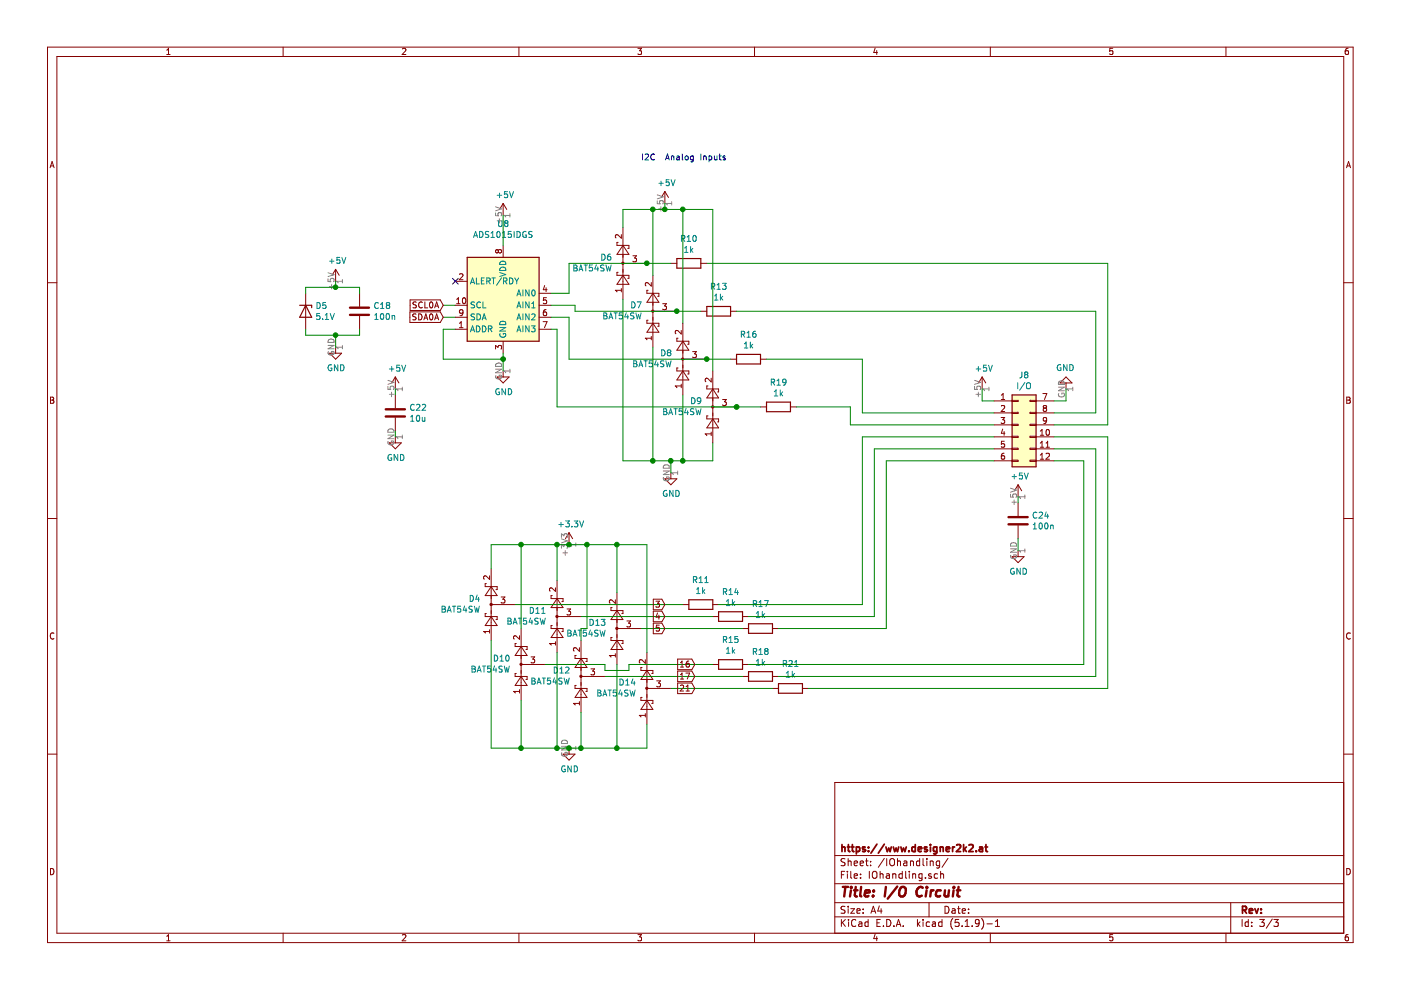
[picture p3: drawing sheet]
EESchema Schematic File Version 4
EELAYER 30 0
EELAYER END
$Descr A4 11693 8268
encoding utf-8
Sheet 3 3
Title "I/O Circuit"
Date ""
Rev ""
Comp "https://www.designer2k2.at"
Comment1 ""
Comment2 ""
Comment3 ""
Comment4 ""
$EndDescr
$Comp
L Analog_ADC:ADS1015IDGS U?
U 1 1
P 4200 2550
AR Path="/603482D0" Ref="U?"  Part="1" 
AR Path="/6033C90F/603482D0" Ref="U8"  Part="1" 
F 0 "U8" H 4200 3231 50  0000 C CNN
F 1 "ADS1015IDGS" H 4200 3140 50  0000 C CNN
F 2 "Package_SO:TSSOP-10_3x3mm_P0.5mm" H 4200 2050 50  0001 C CNN
F 3 "http://www.ti.com/lit/ds/symlink/ads1015.pdf" H 4150 1650 50  0001 C CNN
F 4 "C193969" H 4200 2550 50  0001 C CNN "JLCPCB"
	1    4200 2550
	-1   0    0    -1  
$EndComp
$Comp
L power:GND #PWR?
U 1 1
P 4200 3100
AR Path="/603482D6" Ref="#PWR?"  Part="1" 
AR Path="/6033C90F/603482D6" Ref="#PWR065"  Part="1" 
F 0 "#PWR065" H 4200 2850 50  0001 C CNN
F 1 "GND" H 4205 2927 50  0000 C CNN
F 2 "" H 4200 3100 50  0001 C CNN
F 3 "" H 4200 3100 50  0001 C CNN
	1    4200 3100
	1    0    0    -1  
$EndComp
Wire Wire Line
	4200 3100 4200 3000
Wire Wire Line
	4200 3000 3700 3000
Wire Wire Line
	3700 3000 3700 2750
Wire Wire Line
	3700 2750 3800 2750
Connection ~ 4200 3000
Wire Wire Line
	4200 3000 4200 2950
$Comp
L power:+5V #PWR?
U 1 1
P 4200 1800
AR Path="/603482E2" Ref="#PWR?"  Part="1" 
AR Path="/6033C90F/603482E2" Ref="#PWR064"  Part="1" 
F 0 "#PWR064" H 4200 1650 50  0001 C CNN
F 1 "+5V" H 4215 1973 50  0000 C CNN
F 2 "" H 4200 1800 50  0001 C CNN
F 3 "" H 4200 1800 50  0001 C CNN
	1    4200 1800
	1    0    0    -1  
$EndComp
Wire Wire Line
	4200 1800 4200 2050
Wire Wire Line
	3800 2650 3700 2650
Wire Wire Line
	3700 2550 3800 2550
NoConn ~ 3800 2350
$Comp
L Device:C C?
U 1 1
P 3000 2600
AR Path="/603482EF" Ref="C?"  Part="1" 
AR Path="/6033C90F/603482EF" Ref="C18"  Part="1" 
F 0 "C18" H 3115 2646 50  0000 L CNN
F 1 "100n" H 3115 2555 50  0000 L CNN
F 2 "Capacitor_SMD:C_0603_1608Metric" H 3038 2450 50  0001 C CNN
F 3 "~" H 3000 2600 50  0001 C CNN
F 4 "C14663" H 3000 2600 50  0001 C CNN "JLCPCB"
	1    3000 2600
	1    0    0    -1  
$EndComp
$Comp
L power:GND #PWR?
U 1 1
P 2800 2900
AR Path="/603482F5" Ref="#PWR?"  Part="1" 
AR Path="/6033C90F/603482F5" Ref="#PWR061"  Part="1" 
F 0 "#PWR061" H 2800 2650 50  0001 C CNN
F 1 "GND" H 2805 2727 50  0000 C CNN
F 2 "" H 2800 2900 50  0001 C CNN
F 3 "" H 2800 2900 50  0001 C CNN
	1    2800 2900
	1    0    0    -1  
$EndComp
Wire Wire Line
	3000 2400 3000 2450
Wire Wire Line
	3000 2750 3000 2800
$Comp
L power:+5V #PWR?
U 1 1
P 2800 2350
AR Path="/603482FD" Ref="#PWR?"  Part="1" 
AR Path="/6033C90F/603482FD" Ref="#PWR060"  Part="1" 
F 0 "#PWR060" H 2800 2200 50  0001 C CNN
F 1 "+5V" H 2815 2523 50  0000 C CNN
F 2 "" H 2800 2350 50  0001 C CNN
F 3 "" H 2800 2350 50  0001 C CNN
	1    2800 2350
	1    0    0    -1  
$EndComp
$Comp
L Diode:BAT54SW D?
U 1 1
P 5200 2200
AR Path="/60348304" Ref="D?"  Part="1" 
AR Path="/6033C90F/60348304" Ref="D6"  Part="1" 
F 0 "D6" V 5246 2287 50  0000 L CNN
F 1 "BAT54SW" V 5155 2287 50  0000 L CNN
F 2 "Package_TO_SOT_SMD:SOT-323_SC-70" H 5275 2325 50  0001 L CNN
F 3 "https://assets.nexperia.com/documents/data-sheet/BAT54W_SER.pdf" H 5080 2200 50  0001 C CNN
F 4 "C78260" H 5200 2200 50  0001 C CNN "JLCPCB"
	1    5200 2200
	0    -1   -1   0   
$EndComp
$Comp
L Device:D_Zener D?
U 1 1
P 2550 2600
AR Path="/6034830B" Ref="D?"  Part="1" 
AR Path="/6033C90F/6034830B" Ref="D5"  Part="1" 
F 0 "D5" V 2504 2680 50  0000 L CNN
F 1 "5.1V" V 2595 2680 50  0000 L CNN
F 2 "Diode_SMD:D_SOD-323" H 2550 2600 50  0001 C CNN
F 3 "~" H 2550 2600 50  0001 C CNN
F 4 "C85392" V 2550 2600 50  0001 C CNN "JLCPCB"
	1    2550 2600
	0    1    1    0   
$EndComp
Wire Wire Line
	3000 2400 2800 2400
Wire Wire Line
	2550 2400 2550 2450
Wire Wire Line
	2800 2350 2800 2400
Connection ~ 2800 2400
Wire Wire Line
	2800 2400 2550 2400
Wire Wire Line
	3000 2800 2800 2800
Wire Wire Line
	2550 2800 2550 2750
Wire Wire Line
	2800 2900 2800 2800
Connection ~ 2800 2800
Wire Wire Line
	2800 2800 2550 2800
Wire Wire Line
	4600 2450 4750 2450
Wire Wire Line
	4750 2450 4750 2200
Wire Wire Line
	4750 2200 5400 2200
Wire Wire Line
	5600 2200 5400 2200
Connection ~ 5400 2200
$Comp
L Diode:BAT54SW D?
U 1 1
P 5450 2600
AR Path="/603620FF" Ref="D?"  Part="1" 
AR Path="/6033C90F/603620FF" Ref="D7"  Part="1" 
F 0 "D7" V 5496 2687 50  0000 L CNN
F 1 "BAT54SW" V 5405 2687 50  0000 L CNN
F 2 "Package_TO_SOT_SMD:SOT-323_SC-70" H 5525 2725 50  0001 L CNN
F 3 "https://assets.nexperia.com/documents/data-sheet/BAT54W_SER.pdf" H 5330 2600 50  0001 C CNN
F 4 "C78260" H 5450 2600 50  0001 C CNN "JLCPCB"
	1    5450 2600
	0    -1   -1   0   
$EndComp
Wire Wire Line
	5850 2600 5650 2600
Connection ~ 5650 2600
$Comp
L Diode:BAT54SW D?
U 1 1
P 5700 3000
AR Path="/6036572C" Ref="D?"  Part="1" 
AR Path="/6033C90F/6036572C" Ref="D8"  Part="1" 
F 0 "D8" V 5746 3087 50  0000 L CNN
F 1 "BAT54SW" V 5655 3087 50  0000 L CNN
F 2 "Package_TO_SOT_SMD:SOT-323_SC-70" H 5775 3125 50  0001 L CNN
F 3 "https://assets.nexperia.com/documents/data-sheet/BAT54W_SER.pdf" H 5580 3000 50  0001 C CNN
F 4 "C78260" H 5700 3000 50  0001 C CNN "JLCPCB"
	1    5700 3000
	0    -1   -1   0   
$EndComp
Wire Wire Line
	6100 3000 5900 3000
Connection ~ 5900 3000
$Comp
L Diode:BAT54SW D?
U 1 1
P 5950 3400
AR Path="/603658EB" Ref="D?"  Part="1" 
AR Path="/6033C90F/603658EB" Ref="D9"  Part="1" 
F 0 "D9" V 5996 3487 50  0000 L CNN
F 1 "BAT54SW" V 5905 3487 50  0000 L CNN
F 2 "Package_TO_SOT_SMD:SOT-323_SC-70" H 6025 3525 50  0001 L CNN
F 3 "https://assets.nexperia.com/documents/data-sheet/BAT54W_SER.pdf" H 5830 3400 50  0001 C CNN
F 4 "C78260" H 5950 3400 50  0001 C CNN "JLCPCB"
	1    5950 3400
	0    -1   -1   0   
$EndComp
Wire Wire Line
	6350 3400 6150 3400
Connection ~ 6150 3400
Wire Wire Line
	4800 2600 4800 2550
Wire Wire Line
	4800 2550 4600 2550
Wire Wire Line
	4800 2600 5650 2600
Wire Wire Line
	4600 2650 4750 2650
Wire Wire Line
	4750 2650 4750 3000
Wire Wire Line
	4750 3000 5900 3000
Wire Wire Line
	4600 2750 4650 2750
Wire Wire Line
	4650 2750 4650 3400
Wire Wire Line
	4650 3400 6150 3400
Wire Wire Line
	5450 2300 5450 1750
Wire Wire Line
	5450 1750 5200 1750
Wire Wire Line
	5200 1750 5200 1900
Wire Wire Line
	5700 2700 5700 1750
Wire Wire Line
	5700 1750 5550 1750
Connection ~ 5450 1750
Wire Wire Line
	5950 3100 5950 1750
Wire Wire Line
	5950 1750 5700 1750
Connection ~ 5700 1750
Wire Wire Line
	5950 3700 5950 3850
Wire Wire Line
	5950 3850 5700 3850
Wire Wire Line
	5700 3850 5700 3300
Wire Wire Line
	5450 3850 5450 2900
Wire Wire Line
	5450 3850 5600 3850
Connection ~ 5700 3850
Wire Wire Line
	5200 2500 5200 3850
Wire Wire Line
	5200 3850 5450 3850
Connection ~ 5450 3850
$Comp
L power:+5V #PWR?
U 1 1
P 5550 1700
AR Path="/6037E9E5" Ref="#PWR?"  Part="1" 
AR Path="/6033C90F/6037E9E5" Ref="#PWR068"  Part="1" 
F 0 "#PWR068" H 5550 1550 50  0001 C CNN
F 1 "+5V" H 5565 1873 50  0000 C CNN
F 2 "" H 5550 1700 50  0001 C CNN
F 3 "" H 5550 1700 50  0001 C CNN
	1    5550 1700
	1    0    0    -1  
$EndComp
Wire Wire Line
	5550 1700 5550 1750
Connection ~ 5550 1750
Wire Wire Line
	5550 1750 5450 1750
$Comp
L power:GND #PWR?
U 1 1
P 5600 3950
AR Path="/60380E50" Ref="#PWR?"  Part="1" 
AR Path="/6033C90F/60380E50" Ref="#PWR069"  Part="1" 
F 0 "#PWR069" H 5600 3700 50  0001 C CNN
F 1 "GND" H 5605 3777 50  0000 C CNN
F 2 "" H 5600 3950 50  0001 C CNN
F 3 "" H 5600 3950 50  0001 C CNN
	1    5600 3950
	1    0    0    -1  
$EndComp
Wire Wire Line
	5600 3950 5600 3850
Connection ~ 5600 3850
Wire Wire Line
	5600 3850 5700 3850
$Comp
L Device:R R11
U 1 1
P 5850 5050
F 0 "R11" V 5643 5050 50  0000 C CNN
F 1 "1k" V 5734 5050 50  0000 C CNN
F 2 "Resistor_SMD:R_0603_1608Metric" V 5780 5050 50  0001 C CNN
F 3 "~" H 5850 5050 50  0001 C CNN
F 4 "C21190" V 5850 5050 50  0001 C CNN "JLCPCB"
	1    5850 5050
	0    1    1    0   
$EndComp
$Comp
L Device:R R10
U 1 1
P 5750 2200
F 0 "R10" V 5543 2200 50  0000 C CNN
F 1 "1k" V 5634 2200 50  0000 C CNN
F 2 "Resistor_SMD:R_0603_1608Metric" V 5680 2200 50  0001 C CNN
F 3 "~" H 5750 2200 50  0001 C CNN
F 4 "C21190" V 5750 2200 50  0001 C CNN "JLCPCB"
	1    5750 2200
	0    1    1    0   
$EndComp
$Comp
L Device:R R13
U 1 1
P 6000 2600
F 0 "R13" V 5793 2600 50  0000 C CNN
F 1 "1k" V 5884 2600 50  0000 C CNN
F 2 "Resistor_SMD:R_0603_1608Metric" V 5930 2600 50  0001 C CNN
F 3 "~" H 6000 2600 50  0001 C CNN
F 4 "C21190" V 6000 2600 50  0001 C CNN "JLCPCB"
	1    6000 2600
	0    1    1    0   
$EndComp
$Comp
L Device:R R16
U 1 1
P 6250 3000
F 0 "R16" V 6043 3000 50  0000 C CNN
F 1 "1k" V 6134 3000 50  0000 C CNN
F 2 "Resistor_SMD:R_0603_1608Metric" V 6180 3000 50  0001 C CNN
F 3 "~" H 6250 3000 50  0001 C CNN
F 4 "C21190" V 6250 3000 50  0001 C CNN "JLCPCB"
	1    6250 3000
	0    1    1    0   
$EndComp
$Comp
L Device:R R19
U 1 1
P 6500 3400
F 0 "R19" V 6293 3400 50  0000 C CNN
F 1 "1k" V 6384 3400 50  0000 C CNN
F 2 "Resistor_SMD:R_0603_1608Metric" V 6430 3400 50  0001 C CNN
F 3 "~" H 6500 3400 50  0001 C CNN
F 4 "C21190" V 6500 3400 50  0001 C CNN "JLCPCB"
	1    6500 3400
	0    1    1    0   
$EndComp
$Comp
L Device:R R14
U 1 1
P 6100 5150
F 0 "R14" V 5893 5150 50  0000 C CNN
F 1 "1k" V 5984 5150 50  0000 C CNN
F 2 "Resistor_SMD:R_0603_1608Metric" V 6030 5150 50  0001 C CNN
F 3 "~" H 6100 5150 50  0001 C CNN
F 4 "C21190" V 6100 5150 50  0001 C CNN "JLCPCB"
	1    6100 5150
	0    1    1    0   
$EndComp
$Comp
L Device:R R17
U 1 1
P 6350 5250
F 0 "R17" V 6143 5250 50  0000 C CNN
F 1 "1k" V 6234 5250 50  0000 C CNN
F 2 "Resistor_SMD:R_0603_1608Metric" V 6280 5250 50  0001 C CNN
F 3 "~" H 6350 5250 50  0001 C CNN
F 4 "C21190" V 6350 5250 50  0001 C CNN "JLCPCB"
	1    6350 5250
	0    1    1    0   
$EndComp
$Comp
L Device:R R15
U 1 1
P 6100 5550
F 0 "R15" V 5893 5550 50  0000 C CNN
F 1 "1k" V 5984 5550 50  0000 C CNN
F 2 "Resistor_SMD:R_0603_1608Metric" V 6030 5550 50  0001 C CNN
F 3 "~" H 6100 5550 50  0001 C CNN
F 4 "C21190" V 6100 5550 50  0001 C CNN "JLCPCB"
	1    6100 5550
	0    1    1    0   
$EndComp
$Comp
L Device:R R18
U 1 1
P 6350 5650
F 0 "R18" V 6143 5650 50  0000 C CNN
F 1 "1k" V 6234 5650 50  0000 C CNN
F 2 "Resistor_SMD:R_0603_1608Metric" V 6280 5650 50  0001 C CNN
F 3 "~" H 6350 5650 50  0001 C CNN
F 4 "C21190" V 6350 5650 50  0001 C CNN "JLCPCB"
	1    6350 5650
	0    1    1    0   
$EndComp
$Comp
L Device:R R21
U 1 1
P 6600 5750
F 0 "R21" V 6393 5750 50  0000 C CNN
F 1 "1k" V 6484 5750 50  0000 C CNN
F 2 "Resistor_SMD:R_0603_1608Metric" V 6530 5750 50  0001 C CNN
F 3 "~" H 6600 5750 50  0001 C CNN
F 4 "C21190" V 6600 5750 50  0001 C CNN "JLCPCB"
	1    6600 5750
	0    1    1    0   
$EndComp
Wire Wire Line
	5600 5750 6450 5750
Text GLabel 3700 2550 0    50   Input ~ 0
SCL0A
Text GLabel 3700 2650 0    50   Input ~ 0
SDA0A
$Comp
L power:GND #PWR071
U 1 1
P 8900 3250
F 0 "#PWR071" H 8900 3000 50  0001 C CNN
F 1 "GND" H 8905 3077 50  0000 C CNN
F 2 "" H 8900 3250 50  0001 C CNN
F 3 "" H 8900 3250 50  0001 C CNN
	1    8900 3250
	-1   0    0    1   
$EndComp
Wire Wire Line
	8900 3250 8900 3350
Wire Wire Line
	8900 3350 8800 3350
Wire Wire Line
	8300 3350 8200 3350
Wire Wire Line
	8200 3350 8200 3250
$Comp
L power:+5V #PWR070
U 1 1
P 8200 3250
F 0 "#PWR070" H 8200 3100 50  0001 C CNN
F 1 "+5V" H 8215 3423 50  0000 C CNN
F 2 "" H 8200 3250 50  0001 C CNN
F 3 "" H 8200 3250 50  0001 C CNN
	1    8200 3250
	1    0    0    -1  
$EndComp
Wire Wire Line
	7100 3400 7100 3550
Wire Wire Line
	7100 3550 8300 3550
Wire Wire Line
	6650 3400 7100 3400
Wire Wire Line
	7200 3000 7200 3450
Wire Wire Line
	7200 3450 8300 3450
Wire Wire Line
	6400 3000 7200 3000
Wire Wire Line
	6150 2600 9150 2600
Wire Wire Line
	5900 2200 9250 2200
Wire Wire Line
	7200 5050 7200 3650
Wire Wire Line
	7200 3650 8300 3650
Wire Wire Line
	6000 5050 7200 5050
Wire Wire Line
	8300 3750 7300 3750
Wire Wire Line
	7300 3750 7300 5150
Wire Wire Line
	7300 5150 6250 5150
Wire Wire Line
	6500 5250 7400 5250
Wire Wire Line
	7400 5250 7400 3850
Wire Wire Line
	7400 3850 8300 3850
Wire Wire Line
	6250 5550 9050 5550
Wire Wire Line
	9050 5550 9050 3850
Wire Wire Line
	9050 3850 8800 3850
Wire Wire Line
	8800 3750 9150 3750
Wire Wire Line
	9150 3750 9150 5650
Wire Wire Line
	9150 5650 6500 5650
Wire Wire Line
	6750 5750 9250 5750
Wire Wire Line
	9250 5750 9250 3650
Wire Wire Line
	9250 3650 8800 3650
Wire Wire Line
	9250 3550 9250 2200
Wire Wire Line
	9250 3550 8800 3550
Wire Wire Line
	9150 3450 9150 2600
Wire Wire Line
	9150 3450 8800 3450
Text Notes 5350 1350 0    50   ~ 0
I2C  Analog Inputs
$Comp
L Diode:BAT54SW D?
U 1 1
P 5400 5750
AR Path="/60443B7C" Ref="D?"  Part="1" 
AR Path="/6033C90F/60443B7C" Ref="D14"  Part="1" 
F 0 "D14" V 5446 5837 50  0000 L CNN
F 1 "BAT54SW" V 5355 5837 50  0000 L CNN
F 2 "Package_TO_SOT_SMD:SOT-323_SC-70" H 5475 5875 50  0001 L CNN
F 3 "https://assets.nexperia.com/documents/data-sheet/BAT54W_SER.pdf" H 5280 5750 50  0001 C CNN
F 4 "C78260" H 5400 5750 50  0001 C CNN "JLCPCB"
	1    5400 5750
	0    -1   -1   0   
$EndComp
$Comp
L Diode:BAT54SW D?
U 1 1
P 4850 5650
AR Path="/60445306" Ref="D?"  Part="1" 
AR Path="/6033C90F/60445306" Ref="D12"  Part="1" 
F 0 "D12" V 4896 5737 50  0000 L CNN
F 1 "BAT54SW" V 4805 5737 50  0000 L CNN
F 2 "Package_TO_SOT_SMD:SOT-323_SC-70" H 4925 5775 50  0001 L CNN
F 3 "https://assets.nexperia.com/documents/data-sheet/BAT54W_SER.pdf" H 4730 5650 50  0001 C CNN
F 4 "C78260" H 4850 5650 50  0001 C CNN "JLCPCB"
	1    4850 5650
	0    -1   -1   0   
$EndComp
$Comp
L Diode:BAT54SW D?
U 1 1
P 4350 5550
AR Path="/60446D1F" Ref="D?"  Part="1" 
AR Path="/6033C90F/60446D1F" Ref="D10"  Part="1" 
F 0 "D10" V 4396 5637 50  0000 L CNN
F 1 "BAT54SW" V 4305 5637 50  0000 L CNN
F 2 "Package_TO_SOT_SMD:SOT-323_SC-70" H 4425 5675 50  0001 L CNN
F 3 "https://assets.nexperia.com/documents/data-sheet/BAT54W_SER.pdf" H 4230 5550 50  0001 C CNN
F 4 "C78260" H 4350 5550 50  0001 C CNN "JLCPCB"
	1    4350 5550
	0    -1   -1   0   
$EndComp
$Comp
L Diode:BAT54SW D?
U 1 1
P 5150 5250
AR Path="/604483AD" Ref="D?"  Part="1" 
AR Path="/6033C90F/604483AD" Ref="D13"  Part="1" 
F 0 "D13" V 5196 5337 50  0000 L CNN
F 1 "BAT54SW" V 5105 5337 50  0000 L CNN
F 2 "Package_TO_SOT_SMD:SOT-323_SC-70" H 5225 5375 50  0001 L CNN
F 3 "https://assets.nexperia.com/documents/data-sheet/BAT54W_SER.pdf" H 5030 5250 50  0001 C CNN
F 4 "C78260" H 5150 5250 50  0001 C CNN "JLCPCB"
	1    5150 5250
	0    -1   -1   0   
$EndComp
$Comp
L Diode:BAT54SW D?
U 1 1
P 4100 5050
AR Path="/6044AE90" Ref="D?"  Part="1" 
AR Path="/6033C90F/6044AE90" Ref="D4"  Part="1" 
F 0 "D4" V 4146 5137 50  0000 L CNN
F 1 "BAT54SW" V 4055 5137 50  0000 L CNN
F 2 "Package_TO_SOT_SMD:SOT-323_SC-70" H 4175 5175 50  0001 L CNN
F 3 "https://assets.nexperia.com/documents/data-sheet/BAT54W_SER.pdf" H 3980 5050 50  0001 C CNN
F 4 "C78260" H 4100 5050 50  0001 C CNN "JLCPCB"
	1    4100 5050
	0    -1   -1   0   
$EndComp
Wire Wire Line
	4300 5050 5700 5050
Wire Wire Line
	4850 5150 5950 5150
Wire Wire Line
	5350 5250 6200 5250
Wire Wire Line
	5050 5650 6200 5650
Wire Wire Line
	5950 5550 5250 5550
Wire Wire Line
	5250 5550 5250 5600
Wire Wire Line
	5250 5600 5050 5600
Wire Wire Line
	5050 5600 5050 5550
Wire Wire Line
	5050 5550 4550 5550
Wire Wire Line
	4100 5350 4100 6250
Wire Wire Line
	5400 6250 5400 6050
Wire Wire Line
	5150 5550 5150 6250
Connection ~ 5150 6250
Wire Wire Line
	5150 6250 5400 6250
Wire Wire Line
	4850 5950 4850 6250
Connection ~ 4850 6250
Wire Wire Line
	4850 6250 5150 6250
Wire Wire Line
	4650 5450 4650 6250
Connection ~ 4650 6250
Wire Wire Line
	4650 6250 4750 6250
Wire Wire Line
	4350 5850 4350 6250
Wire Wire Line
	4100 6250 4350 6250
Connection ~ 4350 6250
Wire Wire Line
	4350 6250 4650 6250
Wire Wire Line
	5400 5450 5400 4550
Wire Wire Line
	5400 4550 5150 4550
Wire Wire Line
	4100 4550 4100 4750
Wire Wire Line
	4350 5250 4350 4550
Connection ~ 4350 4550
Wire Wire Line
	4350 4550 4100 4550
Wire Wire Line
	4650 4850 4650 4550
Connection ~ 4650 4550
Wire Wire Line
	4650 4550 4350 4550
Wire Wire Line
	5150 4950 5150 4550
Connection ~ 5150 4550
$Comp
L power:GND #PWR?
U 1 1
P 4750 6250
AR Path="/6047A12C" Ref="#PWR?"  Part="1" 
AR Path="/6033C90F/6047A12C" Ref="#PWR049"  Part="1" 
F 0 "#PWR049" H 4750 6000 50  0001 C CNN
F 1 "GND" H 4755 6077 50  0000 C CNN
F 2 "" H 4750 6250 50  0001 C CNN
F 3 "" H 4750 6250 50  0001 C CNN
	1    4750 6250
	1    0    0    -1  
$EndComp
Connection ~ 4750 6250
Wire Wire Line
	4750 6250 4850 6250
$Comp
L power:+3.3V #PWR047
U 1 1
P 4750 4550
F 0 "#PWR047" H 4750 4400 50  0001 C CNN
F 1 "+3.3V" H 4765 4723 50  0000 C CNN
F 2 "" H 4750 4550 50  0001 C CNN
F 3 "" H 4750 4550 50  0001 C CNN
	1    4750 4550
	1    0    0    -1  
$EndComp
Connection ~ 4750 4550
Wire Wire Line
	4750 4550 4650 4550
$Comp
L Diode:BAT54SW D?
U 1 1
P 4650 5150
AR Path="/60449C66" Ref="D?"  Part="1" 
AR Path="/6033C90F/60449C66" Ref="D11"  Part="1" 
F 0 "D11" V 4696 5237 50  0000 L CNN
F 1 "BAT54SW" V 4605 5237 50  0000 L CNN
F 2 "Package_TO_SOT_SMD:SOT-323_SC-70" H 4725 5275 50  0001 L CNN
F 3 "https://assets.nexperia.com/documents/data-sheet/BAT54W_SER.pdf" H 4530 5150 50  0001 C CNN
F 4 "C78260" H 4650 5150 50  0001 C CNN "JLCPCB"
	1    4650 5150
	0    -1   -1   0   
$EndComp
Wire Wire Line
	4750 4550 4900 4550
Wire Wire Line
	4850 5350 4850 5250
Wire Wire Line
	4850 5250 4900 5250
Wire Wire Line
	4900 5250 4900 4550
Connection ~ 4900 4550
Wire Wire Line
	4900 4550 5150 4550
Text GLabel 5550 5050 0    50   Input ~ 0
3
Text GLabel 5550 5150 0    50   Input ~ 0
4
Text GLabel 5550 5250 0    50   Input ~ 0
5
Text GLabel 5800 5550 0    50   Input ~ 0
16
Text GLabel 5800 5650 0    50   Input ~ 0
17
Text GLabel 5800 5750 0    50   Input ~ 0
21
$Comp
L Connector_Generic:Conn_02x06_Top_Bottom J8
U 1 1
P 8500 3550
F 0 "J8" H 8550 3967 50  0000 C CNN
F 1 "I/O" H 8550 3876 50  0000 C CNN
F 2 "Connector_Molex:Molex_Micro-Fit_3.0_43045-1212_2x06_P3.00mm_Vertical" H 8500 3550 50  0001 C CNN
F 3 "~" H 8500 3550 50  0001 C CNN
F 4 "233-2927" H 8500 3550 50  0001 C CNN "RS"
	1    8500 3550
	1    0    0    -1  
$EndComp
$Comp
L Device:C C?
U 1 1
P 3300 3450
AR Path="/60404697/601BFB49" Ref="C?"  Part="1" 
AR Path="/601BFB49" Ref="C?"  Part="1" 
AR Path="/6033C90F/601BFB49" Ref="C22"  Part="1" 
F 0 "C22" H 3415 3496 50  0000 L CNN
F 1 "10u" H 3415 3405 50  0000 L CNN
F 2 "Capacitor_SMD:C_1206_3216Metric" H 3338 3300 50  0001 C CNN
F 3 "~" H 3300 3450 50  0001 C CNN
F 4 "C13585" H 3300 3450 50  0001 C CNN "JLCPCB"
	1    3300 3450
	1    0    0    -1  
$EndComp
$Comp
L power:GND #PWR?
U 1 1
P 3300 3650
AR Path="/601BFB4F" Ref="#PWR?"  Part="1" 
AR Path="/6033C90F/601BFB4F" Ref="#PWR073"  Part="1" 
F 0 "#PWR073" H 3300 3400 50  0001 C CNN
F 1 "GND" H 3305 3477 50  0000 C CNN
F 2 "" H 3300 3650 50  0001 C CNN
F 3 "" H 3300 3650 50  0001 C CNN
	1    3300 3650
	1    0    0    -1  
$EndComp
Wire Wire Line
	3300 3250 3300 3300
Wire Wire Line
	3300 3600 3300 3650
$Comp
L power:+5V #PWR?
U 1 1
P 3300 3250
AR Path="/601BFB57" Ref="#PWR?"  Part="1" 
AR Path="/6033C90F/601BFB57" Ref="#PWR072"  Part="1" 
F 0 "#PWR072" H 3300 3100 50  0001 C CNN
F 1 "+5V" H 3315 3423 50  0000 C CNN
F 2 "" H 3300 3250 50  0001 C CNN
F 3 "" H 3300 3250 50  0001 C CNN
	1    3300 3250
	1    0    0    -1  
$EndComp
$Comp
L Device:C C?
U 1 1
P 8500 4350
AR Path="/602AB0DB" Ref="C?"  Part="1" 
AR Path="/6033C90F/602AB0DB" Ref="C24"  Part="1" 
F 0 "C24" H 8615 4396 50  0000 L CNN
F 1 "100n" H 8615 4305 50  0000 L CNN
F 2 "Capacitor_SMD:C_0603_1608Metric" H 8538 4200 50  0001 C CNN
F 3 "~" H 8500 4350 50  0001 C CNN
F 4 "C14663" H 8500 4350 50  0001 C CNN "JLCPCB"
	1    8500 4350
	1    0    0    -1  
$EndComp
$Comp
L power:GND #PWR038
U 1 1
P 8500 4600
F 0 "#PWR038" H 8500 4350 50  0001 C CNN
F 1 "GND" H 8505 4427 50  0000 C CNN
F 2 "" H 8500 4600 50  0001 C CNN
F 3 "" H 8500 4600 50  0001 C CNN
	1    8500 4600
	1    0    0    -1  
$EndComp
$Comp
L power:+5V #PWR037
U 1 1
P 8500 4150
F 0 "#PWR037" H 8500 4000 50  0001 C CNN
F 1 "+5V" H 8515 4323 50  0000 C CNN
F 2 "" H 8500 4150 50  0001 C CNN
F 3 "" H 8500 4150 50  0001 C CNN
	1    8500 4150
	1    0    0    -1  
$EndComp
Wire Wire Line
	8500 4150 8500 4200
Wire Wire Line
	8500 4500 8500 4600
$EndSCHEMATC
